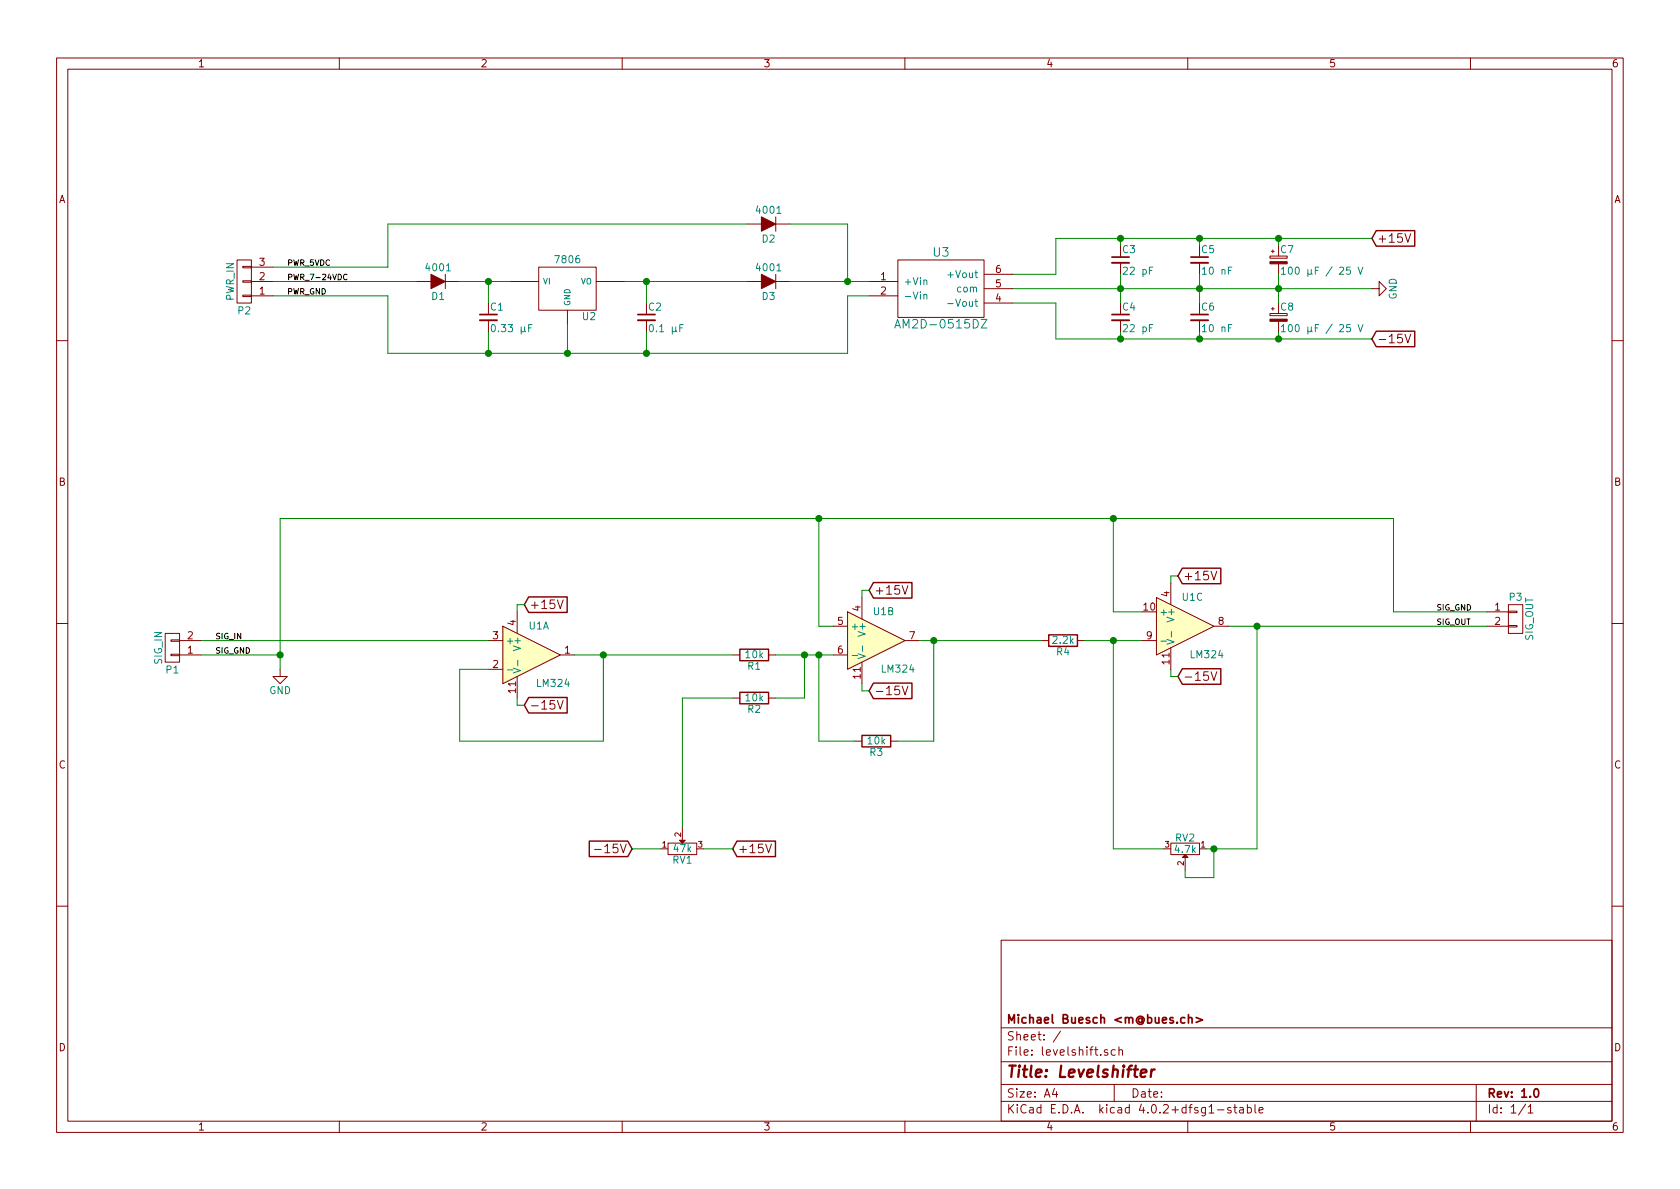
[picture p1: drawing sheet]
EESchema Schematic File Version 2
LIBS:power
LIBS:device
LIBS:transistors
LIBS:conn
LIBS:linear
LIBS:regul
LIBS:74xx
LIBS:cmos4000
LIBS:adc-dac
LIBS:memory
LIBS:xilinx
LIBS:microcontrollers
LIBS:dsp
LIBS:microchip
LIBS:analog_switches
LIBS:motorola
LIBS:texas
LIBS:intel
LIBS:audio
LIBS:interface
LIBS:digital-audio
LIBS:philips
LIBS:display
LIBS:cypress
LIBS:siliconi
LIBS:opto
LIBS:atmel
LIBS:contrib
LIBS:valves
LIBS:am2d-0515dz
LIBS:levelshift-cache
EELAYER 25 0
EELAYER END
$Descr A4 11693 8268
encoding utf-8
Sheet 1 1
Title "Levelshifter"
Date ""
Rev "1.0"
Comp "Michael Buesch <m@bues.ch>"
Comment1 ""
Comment2 ""
Comment3 ""
Comment4 ""
$EndDescr
$Comp
L AM2D-0515DZ U3
U 1 1
P 6550 2000
F 0 "U3" H 6550 2250 60  0000 C CNN
F 1 "AM2D-0515DZ" H 6550 1750 60  0000 C CNN
F 2 "" H 6550 2000 60  0000 C CNN
F 3 "" H 6550 2000 60  0000 C CNN
	1    6550 2000
	1    0    0    -1  
$EndComp
$Comp
L 7805 U2
U 1 1
P 3950 2000
F 0 "U2" H 4100 1804 50  0000 C CNN
F 1 "7806" H 3950 2200 50  0000 C CNN
F 2 "" H 3950 2000 50  0000 C CNN
F 3 "" H 3950 2000 50  0000 C CNN
	1    3950 2000
	1    0    0    -1  
$EndComp
$Comp
L D D1
U 1 1
P 3050 1950
F 0 "D1" H 3050 2050 50  0000 C CNN
F 1 "4001" H 3050 1850 50  0000 C CNN
F 2 "" H 3050 1950 50  0000 C CNN
F 3 "" H 3050 1950 50  0000 C CNN
	1    3050 1950
	-1   0    0    1   
$EndComp
$Comp
L C_Small C2
U 1 1
P 4500 2200
F 0 "C2" H 4510 2270 50  0000 L CNN
F 1 "0.1 µF" H 4510 2120 50  0000 L CNN
F 2 "" H 4500 2200 50  0000 C CNN
F 3 "" H 4500 2200 50  0000 C CNN
	1    4500 2200
	1    0    0    -1  
$EndComp
$Comp
L C_Small C1
U 1 1
P 3400 2200
F 0 "C1" H 3410 2270 50  0000 L CNN
F 1 "0.33 µF" H 3410 2120 50  0000 L CNN
F 2 "" H 3400 2200 50  0000 C CNN
F 3 "" H 3400 2200 50  0000 C CNN
	1    3400 2200
	1    0    0    -1  
$EndComp
Wire Wire Line
	3200 1950 3550 1950
Wire Wire Line
	3400 1950 3400 2100
Wire Wire Line
	4500 1950 4500 2100
Wire Wire Line
	3400 2300 3400 2450
Wire Wire Line
	3950 2450 3950 2250
Wire Wire Line
	4500 2450 4500 2300
Connection ~ 3950 2450
Connection ~ 3400 1950
Wire Wire Line
	1900 1950 2900 1950
Wire Wire Line
	1900 2050 2700 2050
Wire Wire Line
	2700 2050 2700 2450
Connection ~ 3400 2450
Connection ~ 4500 1950
Wire Wire Line
	6050 2050 5900 2050
Wire Wire Line
	5900 2050 5900 2450
Connection ~ 4500 2450
Text GLabel 9550 1650 2    60   Input ~ 0
+15V
Text GLabel 9550 2350 2    60   Input ~ 0
-15V
Text GLabel 6050 4100 2    60   Input ~ 0
+15V
Text GLabel 6050 4800 2    60   Input ~ 0
-15V
Text GLabel 8200 4000 2    60   Input ~ 0
+15V
Text GLabel 8200 4700 2    60   Input ~ 0
-15V
$Comp
L GND #PWR2
U 1 1
P 9550 2000
F 0 "#PWR2" H 9550 1750 50  0001 C CNN
F 1 "GND" H 9550 1850 50  0000 C CNN
F 2 "" H 9550 2000 50  0000 C CNN
F 3 "" H 9550 2000 50  0000 C CNN
	1    9550 2000
	0    -1   -1   0   
$EndComp
$Comp
L R R1
U 1 1
P 5250 4550
F 0 "R1" V 5330 4550 50  0000 C CNN
F 1 "10k" V 5250 4550 50  0000 C CNN
F 2 "" V 5180 4550 50  0000 C CNN
F 3 "" H 5250 4550 50  0000 C CNN
	1    5250 4550
	0    1    1    0   
$EndComp
Wire Wire Line
	6050 4800 6000 4800
Wire Wire Line
	6000 4800 6000 4750
Wire Wire Line
	6050 4100 6000 4100
Wire Wire Line
	6000 4100 6000 4150
Wire Wire Line
	8200 4000 8150 4000
Wire Wire Line
	8150 4000 8150 4050
Wire Wire Line
	8200 4700 8150 4700
Wire Wire Line
	8150 4700 8150 4650
Wire Wire Line
	5400 4550 5800 4550
Connection ~ 5700 4550
$Comp
L R R4
U 1 1
P 7400 4450
F 0 "R4" V 7480 4450 50  0000 C CNN
F 1 "2.2k" V 7400 4450 50  0000 C CNN
F 2 "" V 7330 4450 50  0000 C CNN
F 3 "" H 7400 4450 50  0000 C CNN
	1    7400 4450
	0    1    1    0   
$EndComp
Connection ~ 7750 4450
Connection ~ 6500 4450
$Comp
L POT RV1
U 1 1
P 4750 5900
F 0 "RV1" H 4750 5820 50  0000 C CNN
F 1 "47k" H 4750 5900 50  0000 C CNN
F 2 "" H 4750 5900 50  0000 C CNN
F 3 "" H 4750 5900 50  0000 C CNN
	1    4750 5900
	1    0    0    -1  
$EndComp
Text Label 2000 1950 0    39   ~ 0
PWR_7-24VDC
Text Label 2000 2050 0    39   ~ 0
PWR_GND
$Comp
L CONN_01X02 P1
U 1 1
P 1200 4500
F 0 "P1" H 1200 4650 50  0000 C CNN
F 1 "SIG_IN" V 1300 4500 50  0000 C CNN
F 2 "" H 1200 4500 50  0000 C CNN
F 3 "" H 1200 4500 50  0000 C CNN
	1    1200 4500
	-1   0    0    1   
$EndComp
$Comp
L CONN_01X02 P3
U 1 1
P 10550 4300
F 0 "P3" H 10550 4450 50  0000 C CNN
F 1 "SIG_OUT" V 10650 4300 50  0000 C CNN
F 2 "" H 10550 4300 50  0000 C CNN
F 3 "" H 10550 4300 50  0000 C CNN
	1    10550 4300
	1    0    0    -1  
$EndComp
$Comp
L GND #PWR1
U 1 1
P 1950 4650
F 0 "#PWR1" H 1950 4400 50  0001 C CNN
F 1 "GND" H 1950 4500 50  0000 C CNN
F 2 "" H 1950 4650 50  0000 C CNN
F 3 "" H 1950 4650 50  0000 C CNN
	1    1950 4650
	1    0    0    -1  
$EndComp
Wire Wire Line
	1400 4550 1950 4550
Wire Wire Line
	9700 4250 10350 4250
Connection ~ 8750 4350
$Comp
L C_Small C5
U 1 1
P 8350 1800
F 0 "C5" H 8360 1870 50  0000 L CNN
F 1 "10 nF" H 8360 1720 50  0000 L CNN
F 2 "" H 8350 1800 50  0000 C CNN
F 3 "" H 8350 1800 50  0000 C CNN
	1    8350 1800
	1    0    0    -1  
$EndComp
$Comp
L C_Small C6
U 1 1
P 8350 2200
F 0 "C6" H 8360 2270 50  0000 L CNN
F 1 "10 nF" H 8360 2120 50  0000 L CNN
F 2 "" H 8350 2200 50  0000 C CNN
F 3 "" H 8350 2200 50  0000 C CNN
	1    8350 2200
	1    0    0    -1  
$EndComp
Wire Wire Line
	7050 1900 7350 1900
Wire Wire Line
	7350 1900 7350 1650
Wire Wire Line
	7350 1650 9550 1650
Wire Wire Line
	8350 1650 8350 1700
Connection ~ 8350 1650
Wire Wire Line
	7050 2100 7350 2100
Wire Wire Line
	7350 2100 7350 2350
Wire Wire Line
	7350 2350 9550 2350
Wire Wire Line
	8350 2350 8350 2300
Connection ~ 8350 2350
Wire Wire Line
	7050 2000 9550 2000
Wire Wire Line
	8350 1900 8350 2100
Connection ~ 8350 2000
Wire Wire Line
	8550 4350 10350 4350
$Comp
L R R3
U 1 1
P 6100 5150
F 0 "R3" V 6180 5150 50  0000 C CNN
F 1 "10k" V 6100 5150 50  0000 C CNN
F 2 "" V 6030 5150 50  0000 C CNN
F 3 "" H 6100 5150 50  0000 C CNN
	1    6100 5150
	0    1    1    0   
$EndComp
Wire Wire Line
	5950 5150 5700 5150
Wire Wire Line
	6250 5150 6500 5150
$Comp
L R R2
U 1 1
P 5250 4850
F 0 "R2" V 5330 4850 50  0000 C CNN
F 1 "10k" V 5250 4850 50  0000 C CNN
F 2 "" V 5180 4850 50  0000 C CNN
F 3 "" H 5250 4850 50  0000 C CNN
	1    5250 4850
	0    1    1    0   
$EndComp
Wire Wire Line
	5400 4850 5600 4850
Text GLabel 5100 5900 2    60   Input ~ 0
+15V
Text GLabel 4400 5900 0    60   Input ~ 0
-15V
Wire Wire Line
	4400 5900 4600 5900
Wire Wire Line
	4900 5900 5100 5900
Wire Wire Line
	4750 4850 5100 4850
$Comp
L CP_Small C7
U 1 1
P 8900 1800
F 0 "C7" H 8910 1870 50  0000 L CNN
F 1 "100 µF / 25 V" H 8910 1720 50  0000 L CNN
F 2 "" H 8900 1800 50  0000 C CNN
F 3 "" H 8900 1800 50  0000 C CNN
	1    8900 1800
	1    0    0    -1  
$EndComp
$Comp
L CP_Small C8
U 1 1
P 8900 2200
F 0 "C8" H 8910 2270 50  0000 L CNN
F 1 "100 µF / 25 V" H 8910 2120 50  0000 L CNN
F 2 "" H 8900 2200 50  0000 C CNN
F 3 "" H 8900 2200 50  0000 C CNN
	1    8900 2200
	1    0    0    -1  
$EndComp
Wire Wire Line
	8900 1650 8900 1700
Connection ~ 8900 1650
Wire Wire Line
	8900 2350 8900 2300
Connection ~ 8900 2350
Wire Wire Line
	8900 1900 8900 2100
Connection ~ 8900 2000
$Comp
L POT RV2
U 1 1
P 8250 5900
F 0 "RV2" H 8250 5820 50  0000 C CNN
F 1 "4.7k" H 8250 5900 50  0000 C CNN
F 2 "" H 8250 5900 50  0000 C CNN
F 3 "" H 8250 5900 50  0000 C CNN
	1    8250 5900
	-1   0    0    1   
$EndComp
Wire Wire Line
	8250 6050 8250 6100
Wire Wire Line
	8450 6100 8450 5900
Wire Wire Line
	8750 5900 8400 5900
Connection ~ 8450 5900
Wire Wire Line
	7750 5900 8100 5900
Connection ~ 5600 4550
Wire Wire Line
	7550 4450 7950 4450
$Comp
L LM324 U1
U 1 1
P 3700 4550
F 0 "U1" H 3750 4750 50  0000 C CNN
F 1 "LM324" H 3850 4350 50  0000 C CNN
F 2 "" H 3650 4650 50  0000 C CNN
F 3 "" H 3750 4750 50  0000 C CNN
	1    3700 4550
	1    0    0    -1  
$EndComp
$Comp
L LM324 U1
U 2 1
P 6100 4450
F 0 "U1" H 6150 4650 50  0000 C CNN
F 1 "LM324" H 6250 4250 50  0000 C CNN
F 2 "" H 6050 4550 50  0000 C CNN
F 3 "" H 6150 4650 50  0000 C CNN
	2    6100 4450
	1    0    0    -1  
$EndComp
$Comp
L LM324 U1
U 3 1
P 8250 4350
F 0 "U1" H 8300 4550 50  0000 C CNN
F 1 "LM324" H 8400 4150 50  0000 C CNN
F 2 "" H 8200 4450 50  0000 C CNN
F 3 "" H 8300 4550 50  0000 C CNN
	3    8250 4350
	1    0    0    -1  
$EndComp
Text GLabel 3650 4200 2    60   Input ~ 0
+15V
Text GLabel 3650 4900 2    60   Input ~ 0
-15V
Wire Wire Line
	3650 4200 3600 4200
Wire Wire Line
	3600 4200 3600 4250
Wire Wire Line
	3650 4900 3600 4900
Wire Wire Line
	3600 4900 3600 4850
Wire Wire Line
	4000 4550 5100 4550
Wire Wire Line
	4200 4550 4200 5150
Wire Wire Line
	4200 5150 3200 5150
Wire Wire Line
	3200 5150 3200 4650
Wire Wire Line
	3200 4650 3400 4650
Wire Wire Line
	7750 4450 7750 5900
Wire Wire Line
	8750 4350 8750 5900
Wire Wire Line
	7750 4250 7950 4250
Wire Wire Line
	7750 3600 7750 4250
Wire Wire Line
	6400 4450 7250 4450
Wire Wire Line
	5600 4850 5600 4550
Wire Wire Line
	4750 4850 4750 5750
Connection ~ 4200 4550
Wire Wire Line
	5700 4350 5800 4350
Wire Wire Line
	5700 3600 5700 4350
Wire Wire Line
	9700 3600 9700 4250
Wire Wire Line
	1950 3600 9700 3600
Connection ~ 7750 3600
Wire Wire Line
	1400 4450 3400 4450
Wire Wire Line
	1950 3600 1950 4650
Connection ~ 5700 3600
Connection ~ 1950 4550
Wire Wire Line
	8250 6100 8450 6100
Wire Wire Line
	5700 5150 5700 4550
Wire Wire Line
	6500 5150 6500 4450
$Comp
L CONN_01X03 P2
U 1 1
P 1700 1950
F 0 "P2" H 1700 2150 50  0000 C CNN
F 1 "PWR_IN" V 1800 1950 50  0000 C CNN
F 2 "" H 1700 1950 50  0000 C CNN
F 3 "" H 1700 1950 50  0000 C CNN
	1    1700 1950
	-1   0    0    1   
$EndComp
Wire Wire Line
	1900 1850 2700 1850
Text Label 2000 1850 0    39   ~ 0
PWR_5VDC
$Comp
L D D3
U 1 1
P 5350 1950
F 0 "D3" H 5350 2050 50  0000 C CNN
F 1 "4001" H 5350 1850 50  0000 C CNN
F 2 "" H 5350 1950 50  0000 C CNN
F 3 "" H 5350 1950 50  0000 C CNN
	1    5350 1950
	-1   0    0    1   
$EndComp
Wire Wire Line
	5900 2450 2700 2450
Wire Wire Line
	4350 1950 5200 1950
$Comp
L D D2
U 1 1
P 5350 1550
F 0 "D2" H 5350 1650 50  0000 C CNN
F 1 "4001" H 5350 1450 50  0000 C CNN
F 2 "" H 5350 1550 50  0000 C CNN
F 3 "" H 5350 1550 50  0000 C CNN
	1    5350 1550
	-1   0    0    1   
$EndComp
Wire Wire Line
	5500 1950 6050 1950
Wire Wire Line
	5500 1550 5900 1550
Wire Wire Line
	5900 1550 5900 1950
Connection ~ 5900 1950
Wire Wire Line
	2700 1850 2700 1550
Wire Wire Line
	2700 1550 5200 1550
$Comp
L C_Small C3
U 1 1
P 7800 1800
F 0 "C3" H 7810 1870 50  0000 L CNN
F 1 "22 pF" H 7810 1720 50  0000 L CNN
F 2 "" H 7800 1800 50  0000 C CNN
F 3 "" H 7800 1800 50  0000 C CNN
	1    7800 1800
	1    0    0    -1  
$EndComp
$Comp
L C_Small C4
U 1 1
P 7800 2200
F 0 "C4" H 7810 2270 50  0000 L CNN
F 1 "22 pF" H 7810 2120 50  0000 L CNN
F 2 "" H 7800 2200 50  0000 C CNN
F 3 "" H 7800 2200 50  0000 C CNN
	1    7800 2200
	1    0    0    -1  
$EndComp
Wire Wire Line
	7800 1650 7800 1700
Wire Wire Line
	7800 2350 7800 2300
Wire Wire Line
	7800 1900 7800 2100
Connection ~ 7800 2000
Connection ~ 7800 1650
Connection ~ 7800 2350
Text Label 1500 4450 0    39   ~ 0
SIG_IN
Text Label 1500 4550 0    39   ~ 0
SIG_GND
Text Label 10000 4350 0    39   ~ 0
SIG_OUT
Text Label 10000 4250 0    39   ~ 0
SIG_GND
$EndSCHEMATC
